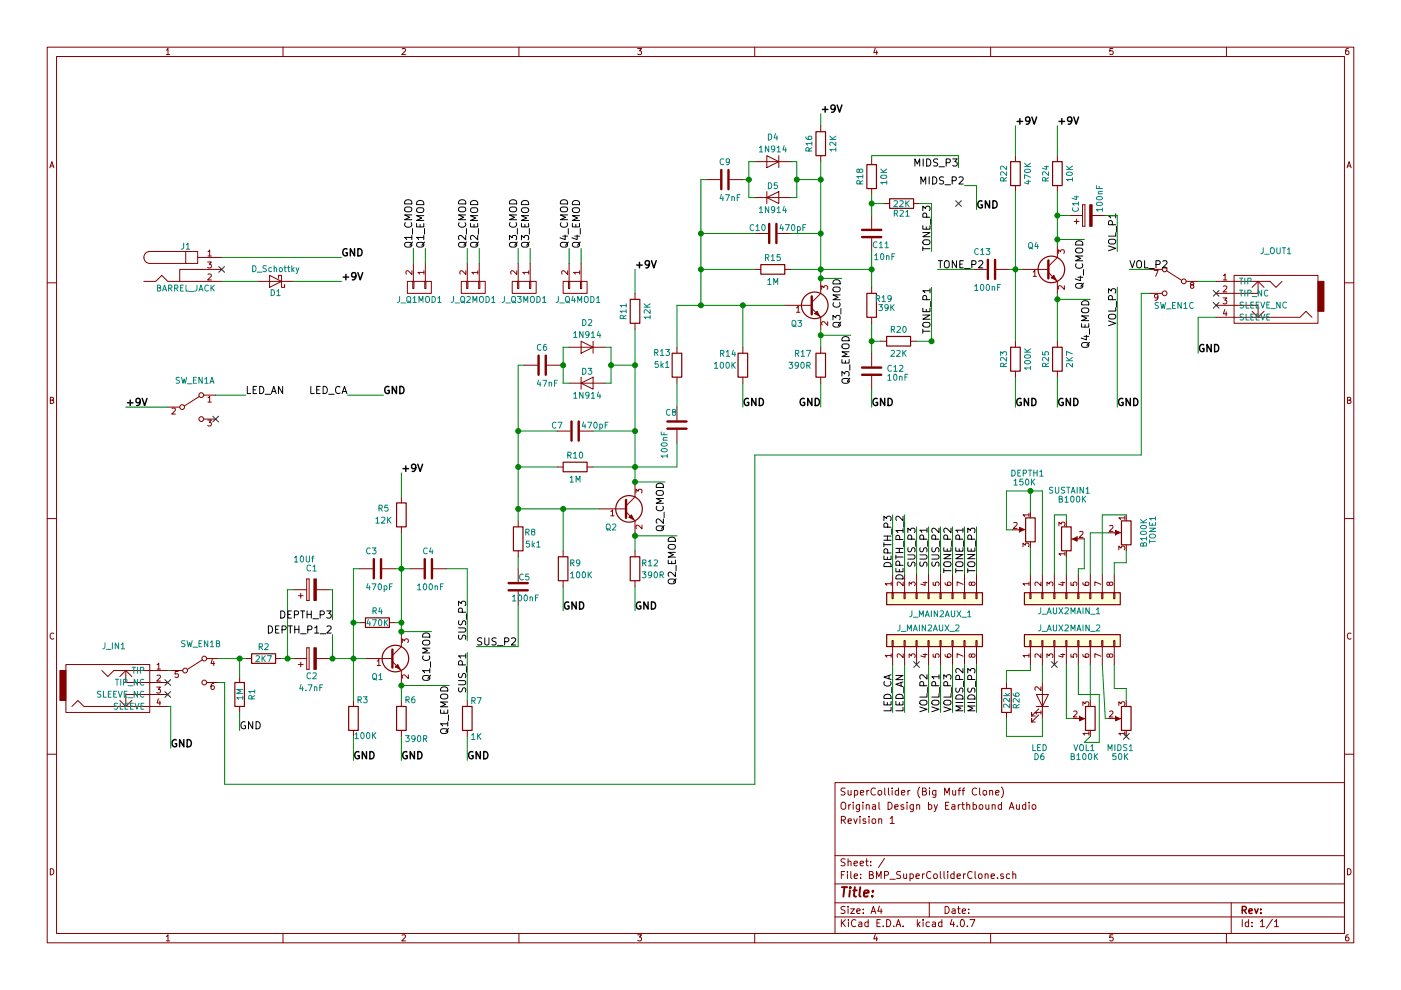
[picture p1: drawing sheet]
EESchema Schematic File Version 2
LIBS:power
LIBS:device
LIBS:transistors
LIBS:conn
LIBS:linear
LIBS:regul
LIBS:74xx
LIBS:cmos4000
LIBS:adc-dac
LIBS:memory
LIBS:xilinx
LIBS:microcontrollers
LIBS:dsp
LIBS:microchip
LIBS:analog_switches
LIBS:motorola
LIBS:texas
LIBS:intel
LIBS:audio
LIBS:interface
LIBS:digital-audio
LIBS:philips
LIBS:display
LIBS:cypress
LIBS:siliconi
LIBS:opto
LIBS:atmel
LIBS:contrib
LIBS:valves
LIBS:switches
LIBS:sw_custom
LIBS:socket_custom
LIBS:pot_numbered
LIBS:BMP_SuperColliderClone-cache
EELAYER 25 0
EELAYER END
$Descr A4 11693 8268
encoding utf-8
Sheet 1 1
Title ""
Date ""
Rev ""
Comp ""
Comment1 ""
Comment2 "Revision 2"
Comment3 "Original Design by Earthbound Audio"
Comment4 "SuperCollider (Big Muff Clone)"
$EndDescr
$Comp
L R R2
U 1 1
P 2200 5500
F 0 "R2" V 2100 5500 50  0000 C CNN
F 1 "2K7" V 2200 5500 50  0000 C CNN
F 2 "Resistors_SMD:R_0805_HandSoldering" V 2130 5500 50  0001 C CNN
F 3 "" H 2200 5500 50  0001 C CNN
	1    2200 5500
	0    1    1    0   
$EndComp
$Comp
L CP C2
U 1 1
P 2600 5500
F 0 "C2" V 2450 5450 50  0000 L CNN
F 1 "4.7nF" V 2350 5400 50  0000 L CNN
F 2 "Capacitors_SMD:C_0805_HandSoldering" H 2638 5350 50  0001 C CNN
F 3 "" H 2600 5500 50  0001 C CNN
	1    2600 5500
	0    -1   -1   0   
$EndComp
$Comp
L R R4
U 1 1
P 3150 5200
F 0 "R4" V 3050 5200 50  0000 C CNN
F 1 "470K" V 3150 5200 50  0000 C CNN
F 2 "Resistors_SMD:R_0805_HandSoldering" V 3080 5200 50  0001 C CNN
F 3 "" H 3150 5200 50  0001 C CNN
	1    3150 5200
	0    1    1    0   
$EndComp
$Comp
L R R3
U 1 1
P 2950 6000
F 0 "R3" H 2875 5850 50  0000 C CNN
F 1 "100K" H 2850 6150 50  0000 C CNN
F 2 "Resistors_SMD:R_0805_HandSoldering" V 2880 6000 50  0001 C CNN
F 3 "" H 2950 6000 50  0001 C CNN
	1    2950 6000
	-1   0    0    1   
$EndComp
$Comp
L R R5
U 1 1
P 3350 4300
F 0 "R5" H 3500 4250 50  0000 C CNN
F 1 "12K" H 3500 4350 50  0000 C CNN
F 2 "Resistors_SMD:R_0805_HandSoldering" V 3280 4300 50  0001 C CNN
F 3 "" H 3350 4300 50  0001 C CNN
	1    3350 4300
	-1   0    0    1   
$EndComp
$Comp
L R R6
U 1 1
P 3350 6000
F 0 "R6" H 3275 5850 50  0000 C CNN
F 1 "390R" H 3225 6175 50  0000 C CNN
F 2 "Resistors_SMD:R_0805_HandSoldering" V 3280 6000 50  0001 C CNN
F 3 "" H 3350 6000 50  0001 C CNN
	1    3350 6000
	-1   0    0    1   
$EndComp
$Comp
L C C3
U 1 1
P 3150 4750
F 0 "C3" V 3000 4650 50  0000 L CNN
F 1 "470pF" V 3300 4650 50  0000 L CNN
F 2 "Capacitors_SMD:C_0805_HandSoldering" H 3188 4600 50  0001 C CNN
F 3 "" H 3150 4750 50  0001 C CNN
	1    3150 4750
	0    1    1    0   
$EndComp
$Comp
L C C4
U 1 1
P 3575 4750
F 0 "C4" V 3425 4700 50  0000 L CNN
F 1 "100nF" V 3725 4650 50  0000 L CNN
F 2 "Capacitors_SMD:C_0805_HandSoldering" H 3613 4600 50  0001 C CNN
F 3 "" H 3575 4750 50  0001 C CNN
	1    3575 4750
	0    1    1    0   
$EndComp
$Comp
L R R7
U 1 1
P 3900 6000
F 0 "R7" H 3975 6150 50  0000 C CNN
F 1 "1K" H 3975 5850 50  0000 C CNN
F 2 "Resistors_SMD:R_0805_HandSoldering" V 3830 6000 50  0001 C CNN
F 3 "" H 3900 6000 50  0001 C CNN
	1    3900 6000
	1    0    0    -1  
$EndComp
$Comp
L C C5
U 1 1
P 4325 4900
F 0 "C5" H 4225 4825 50  0000 L CNN
F 1 "100nF" H 4150 5000 50  0000 L CNN
F 2 "Capacitors_SMD:C_0805_HandSoldering" H 4363 4750 50  0001 C CNN
F 3 "" H 4325 4900 50  0001 C CNN
	1    4325 4900
	-1   0    0    1   
$EndComp
$Comp
L C C7
U 1 1
P 4800 3600
F 0 "C7" V 4750 3400 50  0000 L CNN
F 1 "470pF" V 4750 3650 50  0000 L CNN
F 2 "Capacitors_SMD:C_0805_HandSoldering" H 4838 3450 50  0001 C CNN
F 3 "" H 4800 3600 50  0001 C CNN
	1    4800 3600
	0    1    1    0   
$EndComp
Text Label 2950 6350 0    60   ~ 12
GND
Text Label 3350 6350 0    60   ~ 12
GND
Text Label 3900 6350 0    60   ~ 12
GND
Text Label 3350 3950 0    60   ~ 12
+9V
$Comp
L R R8
U 1 1
P 4325 4500
F 0 "R8" H 4225 4450 50  0000 C CNN
F 1 "5k1" H 4200 4550 50  0000 C CNN
F 2 "Resistors_SMD:R_0805_HandSoldering" V 4255 4500 50  0001 C CNN
F 3 "" H 4325 4500 50  0001 C CNN
	1    4325 4500
	-1   0    0    1   
$EndComp
$Comp
L R R9
U 1 1
P 4700 4750
F 0 "R9" H 4800 4800 50  0000 C CNN
F 1 "100K" H 4850 4700 50  0000 C CNN
F 2 "Resistors_SMD:R_0805_HandSoldering" V 4630 4750 50  0001 C CNN
F 3 "" H 4700 4750 50  0001 C CNN
	1    4700 4750
	1    0    0    -1  
$EndComp
Text Label 4700 5100 0    60   ~ 12
GND
$Comp
L R R12
U 1 1
P 5300 4750
F 0 "R12" H 5425 4800 50  0000 C CNN
F 1 "390R" H 5450 4700 50  0000 C CNN
F 2 "Resistors_SMD:R_0805_HandSoldering" V 5230 4750 50  0001 C CNN
F 3 "" H 5300 4750 50  0001 C CNN
	1    5300 4750
	1    0    0    -1  
$EndComp
Text Label 5300 5100 0    60   ~ 12
GND
$Comp
L R R10
U 1 1
P 4800 3900
F 0 "R10" V 4700 3900 50  0000 C CNN
F 1 "1M" V 4900 3900 50  0000 C CNN
F 2 "Resistors_SMD:R_0805_HandSoldering" V 4730 3900 50  0001 C CNN
F 3 "" H 4800 3900 50  0001 C CNN
	1    4800 3900
	0    1    1    0   
$EndComp
$Comp
L D D3
U 1 1
P 4900 3200
F 0 "D3" H 4900 3300 50  0000 C CNN
F 1 "1N914" H 4900 3100 50  0000 C CNN
F 2 "Diodes_THT:D_DO-35_SOD27_P7.62mm_Horizontal" H 4900 3200 50  0001 C CNN
F 3 "" H 4900 3200 50  0001 C CNN
	1    4900 3200
	1    0    0    -1  
$EndComp
$Comp
L D D2
U 1 1
P 4900 2900
F 0 "D2" H 4900 2700 50  0000 C CNN
F 1 "1N914" H 4900 2800 50  0000 C CNN
F 2 "Diodes_THT:D_DO-35_SOD27_P7.62mm_Horizontal" H 4900 2900 50  0001 C CNN
F 3 "" H 4900 2900 50  0001 C CNN
	1    4900 2900
	-1   0    0    1   
$EndComp
$Comp
L C C6
U 1 1
P 4525 3050
F 0 "C6" V 4375 3000 50  0000 L CNN
F 1 "47nF" V 4675 3000 50  0000 L CNN
F 2 "Capacitors_SMD:C_0805_HandSoldering" H 4563 2900 50  0001 C CNN
F 3 "" H 4525 3050 50  0001 C CNN
	1    4525 3050
	0    1    1    0   
$EndComp
$Comp
L R R11
U 1 1
P 5300 2600
F 0 "R11" V 5200 2600 50  0000 C CNN
F 1 "12K" V 5400 2600 50  0000 C CNN
F 2 "Resistors_SMD:R_0805_HandSoldering" V 5230 2600 50  0001 C CNN
F 3 "" H 5300 2600 50  0001 C CNN
	1    5300 2600
	1    0    0    -1  
$EndComp
Text Label 5300 2250 0    60   ~ 12
+9V
$Comp
L C C8
U 1 1
P 5650 3550
F 0 "C8" H 5650 3450 50  0000 L CNN
F 1 "100nF" V 5750 3600 50  0000 L CNN
F 2 "Capacitors_SMD:C_0805_HandSoldering" H 5688 3400 50  0001 C CNN
F 3 "" H 5650 3550 50  0001 C CNN
	1    5650 3550
	-1   0    0    1   
$EndComp
$Comp
L R R13
U 1 1
P 5650 3050
F 0 "R13" H 5775 2950 50  0000 C CNN
F 1 "5k1" H 5775 3050 50  0000 C CNN
F 2 "Resistors_SMD:R_0805_HandSoldering" V 5580 3050 50  0001 C CNN
F 3 "" H 5650 3050 50  0001 C CNN
	1    5650 3050
	-1   0    0    1   
$EndComp
$Comp
L R R15
U 1 1
P 6450 2250
F 0 "R15" V 6350 2250 50  0000 C CNN
F 1 "1M" V 6550 2250 50  0000 C CNN
F 2 "Resistors_SMD:R_0805_HandSoldering" V 6380 2250 50  0001 C CNN
F 3 "" H 6450 2250 50  0001 C CNN
	1    6450 2250
	0    1    1    0   
$EndComp
$Comp
L C C10
U 1 1
P 6450 1950
F 0 "C10" V 6400 1750 50  0000 L CNN
F 1 "470pF" V 6400 2000 50  0000 L CNN
F 2 "Capacitors_SMD:C_0805_HandSoldering" H 6488 1800 50  0001 C CNN
F 3 "" H 6450 1950 50  0001 C CNN
	1    6450 1950
	0    1    1    0   
$EndComp
$Comp
L R R17
U 1 1
P 6850 3050
F 0 "R17" H 6700 3150 50  0000 C CNN
F 1 "390R" H 6675 3050 50  0000 C CNN
F 2 "Resistors_SMD:R_0805_HandSoldering" V 6780 3050 50  0001 C CNN
F 3 "" H 6850 3050 50  0001 C CNN
	1    6850 3050
	1    0    0    -1  
$EndComp
$Comp
L R R14
U 1 1
P 6200 3050
F 0 "R14" H 6075 3150 50  0000 C CNN
F 1 "100K" H 6050 3050 50  0000 C CNN
F 2 "Resistors_SMD:R_0805_HandSoldering" V 6130 3050 50  0001 C CNN
F 3 "" H 6200 3050 50  0001 C CNN
	1    6200 3050
	1    0    0    -1  
$EndComp
Text Label 6200 3400 0    60   ~ 12
GND
Text Label 6850 3400 2    60   ~ 12
GND
$Comp
L D D5
U 1 1
P 6450 1650
F 0 "D5" H 6450 1750 50  0000 C CNN
F 1 "1N914" H 6450 1550 50  0000 C CNN
F 2 "Diodes_THT:D_DO-35_SOD27_P7.62mm_Horizontal" H 6450 1650 50  0001 C CNN
F 3 "" H 6450 1650 50  0001 C CNN
	1    6450 1650
	1    0    0    -1  
$EndComp
$Comp
L D D4
U 1 1
P 6450 1350
F 0 "D4" H 6450 1150 50  0000 C CNN
F 1 "1N914" H 6450 1250 50  0000 C CNN
F 2 "Diodes_THT:D_DO-35_SOD27_P7.62mm_Horizontal" H 6450 1350 50  0001 C CNN
F 3 "" H 6450 1350 50  0001 C CNN
	1    6450 1350
	-1   0    0    1   
$EndComp
$Comp
L C C9
U 1 1
P 6050 1500
F 0 "C9" V 5900 1450 50  0000 L CNN
F 1 "47nF" V 6200 1450 50  0000 L CNN
F 2 "Capacitors_SMD:C_0805_HandSoldering" H 6088 1350 50  0001 C CNN
F 3 "" H 6050 1500 50  0001 C CNN
	1    6050 1500
	0    1    1    0   
$EndComp
$Comp
L R R16
U 1 1
P 6850 1200
F 0 "R16" V 6750 1200 50  0000 C CNN
F 1 "12K" V 6950 1200 50  0000 C CNN
F 2 "Resistors_SMD:R_0805_HandSoldering" V 6780 1200 50  0001 C CNN
F 3 "" H 6850 1200 50  0001 C CNN
	1    6850 1200
	1    0    0    -1  
$EndComp
Text Label 6850 950  0    60   ~ 12
+9V
$Comp
L C C11
U 1 1
P 7275 1950
F 0 "C11" H 7125 2050 50  0000 L CNN
F 1 "10nF" H 7075 2150 50  0000 L CNN
F 2 "Capacitors_SMD:C_0805_HandSoldering" H 7313 1800 50  0001 C CNN
F 3 "" H 7275 1950 50  0001 C CNN
	1    7275 1950
	-1   0    0    1   
$EndComp
$Comp
L R R20
U 1 1
P 7500 2850
F 0 "R20" V 7400 2850 50  0000 C CNN
F 1 "22K" V 7600 2850 50  0000 C CNN
F 2 "Resistors_SMD:R_0805_HandSoldering" V 7430 2850 50  0001 C CNN
F 3 "" H 7500 2850 50  0001 C CNN
	1    7500 2850
	0    1    1    0   
$EndComp
$Comp
L R R18
U 1 1
P 7275 1475
F 0 "R18" V 7175 1475 50  0000 C CNN
F 1 "10K" V 7375 1475 50  0000 C CNN
F 2 "Resistors_SMD:R_0805_HandSoldering" V 7205 1475 50  0001 C CNN
F 3 "" H 7275 1475 50  0001 C CNN
	1    7275 1475
	1    0    0    -1  
$EndComp
$Comp
L C C12
U 1 1
P 7275 3100
F 0 "C12" H 7400 3125 50  0000 L CNN
F 1 "10nF" H 7400 3050 50  0000 L CNN
F 2 "Capacitors_SMD:C_0805_HandSoldering" H 7313 2950 50  0001 C CNN
F 3 "" H 7275 3100 50  0001 C CNN
	1    7275 3100
	1    0    0    -1  
$EndComp
$Comp
L C C13
U 1 1
P 8275 2250
F 0 "C13" V 8125 2100 50  0000 L CNN
F 1 "100nF" V 8425 2100 50  0000 L CNN
F 2 "Capacitors_SMD:C_0805_HandSoldering" H 8313 2100 50  0001 C CNN
F 3 "" H 8275 2250 50  0001 C CNN
	1    8275 2250
	0    1    1    0   
$EndComp
Text Label 8150 1750 0    60   ~ 12
GND
Text Label 7275 3400 0    60   ~ 12
GND
$Comp
L R R23
U 1 1
P 8475 3000
F 0 "R23" V 8375 3000 50  0000 C CNN
F 1 "100K" V 8575 3000 50  0000 C CNN
F 2 "Resistors_SMD:R_0805_HandSoldering" V 8405 3000 50  0001 C CNN
F 3 "" H 8475 3000 50  0001 C CNN
	1    8475 3000
	1    0    0    -1  
$EndComp
$Comp
L R R25
U 1 1
P 8825 3000
F 0 "R25" V 8725 3000 50  0000 C CNN
F 1 "2K7" V 8925 3000 50  0000 C CNN
F 2 "Resistors_SMD:R_0805_HandSoldering" V 8755 3000 50  0001 C CNN
F 3 "" H 8825 3000 50  0001 C CNN
	1    8825 3000
	1    0    0    -1  
$EndComp
Text Label 8475 3400 0    60   ~ 12
GND
Text Label 8825 3400 0    60   ~ 12
GND
$Comp
L R R22
U 1 1
P 8475 1450
F 0 "R22" V 8375 1450 50  0000 C CNN
F 1 "470K" V 8575 1450 50  0000 C CNN
F 2 "Resistors_SMD:R_0805_HandSoldering" V 8405 1450 50  0001 C CNN
F 3 "" H 8475 1450 50  0001 C CNN
	1    8475 1450
	1    0    0    -1  
$EndComp
$Comp
L R R24
U 1 1
P 8825 1450
F 0 "R24" V 8725 1450 50  0000 C CNN
F 1 "10K" V 8925 1450 50  0000 C CNN
F 2 "Resistors_SMD:R_0805_HandSoldering" V 8755 1450 50  0001 C CNN
F 3 "" H 8825 1450 50  0001 C CNN
	1    8825 1450
	1    0    0    -1  
$EndComp
Text Label 8475 1050 0    60   ~ 12
+9V
Text Label 8825 1050 0    60   ~ 12
+9V
$Comp
L CP C14
U 1 1
P 9075 1800
F 0 "C14" H 9100 1900 50  0000 L CNN
F 1 "100nF" H 9100 1700 50  0000 L CNN
F 2 "Capacitors_SMD:C_0805_HandSoldering" H 9113 1650 50  0001 C CNN
F 3 "" H 9075 1800 50  0001 C CNN
	1    9075 1800
	0    -1   -1   0   
$EndComp
Text Label 9325 3400 0    60   ~ 12
GND
$Comp
L BARREL_JACK-RESCUE-BMP_BasicClone J1
U 1 1
P 1550 2250
F 0 "J1" H 1550 2445 50  0000 C CNN
F 1 "BARREL_JACK" H 1550 2095 50  0000 C CNN
F 2 "Connectors:BARREL_JACK" H 1550 2250 50  0001 C CNN
F 3 "" H 1550 2250 50  0001 C CNN
	1    1550 2250
	1    0    0    -1  
$EndComp
$Comp
L D_Schottky D1
U 1 1
P 2300 2350
F 0 "D1" H 2300 2450 50  0000 C CNN
F 1 "D_Schottky" H 2300 2250 50  0000 C CNN
F 2 "Diodes_SMD:D_SOD-123" H 2300 2350 50  0001 C CNN
F 3 "" H 2300 2350 50  0001 C CNN
	1    2300 2350
	-1   0    0    1   
$EndComp
$Comp
L SW_3PDT_on_on SW_EN1
U 2 1
P 1625 5600
F 0 "SW_EN1" H 1675 5825 50  0000 C CNN
F 1 "SW_3PDT_on_on" H 1625 5400 50  0001 C CNN
F 2 "custom_sw:SW_3PDT_W18MM_L17.3MM_P5.3MM_D2MM_SolderLugs" H 1625 5600 50  0001 C CNN
F 3 "" H 1625 5600 50  0001 C CNN
	2    1625 5600
	1    0    0    -1  
$EndComp
$Comp
L SW_3PDT_on_on SW_EN1
U 3 1
P 9800 2350
F 0 "SW_EN1" H 9800 2150 50  0000 C CNN
F 1 "SW_3PDT_on_on" H 9800 2150 50  0001 C CNN
F 2 "custom_sw:SW_3PDT_W18MM_L17.3MM_P5.3MM_D2MM_SolderLugs" H 9800 2350 50  0001 C CNN
F 3 "" H 9800 2350 50  0001 C CNN
	3    9800 2350
	-1   0    0    -1  
$EndComp
$Comp
L SW_3PDT_on_on SW_EN1
U 1 1
P 1600 3400
F 0 "SW_EN1" H 1625 3625 50  0000 C CNN
F 1 "SW_3PDT_on_on" H 1600 3200 50  0001 C CNN
F 2 "custom_sw:SW_3PDT_W18MM_L17.3MM_P5.3MM_D2MM_SolderLugs" H 1600 3400 50  0001 C CNN
F 3 "" H 1600 3400 50  0001 C CNN
	1    1600 3400
	1    0    0    -1  
$EndComp
$Comp
L LED D6
U 1 1
P 8700 5850
F 0 "D6" V 8225 5825 50  0000 C CNN
F 1 "LED" V 8300 5825 50  0000 C CNN
F 2 "LEDs:LED_D5.0mm" H 8700 5850 50  0001 C CNN
F 3 "" H 8700 5850 50  0001 C CNN
	1    8700 5850
	0    1    -1   0   
$EndComp
$Comp
L JACK__MONO_2P_NC J_IN1
U 1 1
P 950 5700
F 0 "J_IN1" H 950 5400 50  0000 C CNN
F 1 "JACK__MONO_2P_NC" H 1000 6150 50  0001 C CNN
F 2 "custom_sockets:JackSocket_Mono_PCB" H 950 5700 50  0001 C CNN
F 3 "" H 950 5700 50  0001 C CNN
	1    950  5700
	1    0    0    1   
$EndComp
$Comp
L JACK__MONO_2P_NC J_OUT1
U 1 1
P 10600 2450
F 0 "J_OUT1" H 10550 2100 50  0000 C CNN
F 1 "JACK__MONO_2P_NC" H 10450 2800 50  0001 C CNN
F 2 "custom_sockets:JackSocket_Mono_PCB" H 10600 2450 50  0001 C CNN
F 3 "" H 10600 2450 50  0001 C CNN
	1    10600 2450
	-1   0    0    1   
$EndComp
NoConn ~ 1400 5700
NoConn ~ 1400 5800
Text Label 1425 6250 0    60   ~ 12
GND
NoConn ~ 10150 2450
NoConn ~ 10150 2550
Text Label 10000 2950 0    60   ~ 12
GND
$Comp
L R R26
U 1 1
P 8400 5850
F 0 "R26" V 8480 5850 50  0000 C CNN
F 1 "22k" V 8400 5850 50  0000 C CNN
F 2 "Resistors_SMD:R_0805_HandSoldering" V 8330 5850 50  0001 C CNN
F 3 "" H 8400 5850 50  0001 C CNN
	1    8400 5850
	1    0    0    1   
$EndComp
NoConn ~ 1800 3500
Text Label 2850 2350 0    60   ~ 12
+9V
Text Label 2850 2150 0    60   ~ 12
GND
Text Label 1050 3400 0    60   ~ 12
+9V
Text Label 3200 3300 0    60   ~ 12
GND
NoConn ~ 1850 2250
$Comp
L MMBT3904 Q2
U 1 1
P 5200 4250
F 0 "Q2" H 5050 4100 50  0000 L CNN
F 1 "MMBT3904" H 5400 4250 50  0001 L CNN
F 2 "TO_SOT_Packages_SMD:SOT-23" H 5400 4175 50  0001 L CIN
F 3 "" H 5200 4250 50  0001 L CNN
	1    5200 4250
	1    0    0    -1  
$EndComp
$Comp
L MMBT3904 Q3
U 1 1
P 6750 2550
F 0 "Q3" H 6600 2400 50  0000 L CNN
F 1 "MMBT3904" H 6950 2550 50  0001 L CNN
F 2 "TO_SOT_Packages_SMD:SOT-23" H 6950 2475 50  0001 L CIN
F 3 "" H 6750 2550 50  0001 L CNN
	1    6750 2550
	1    0    0    -1  
$EndComp
$Comp
L MMBT3904 Q4
U 1 1
P 8725 2250
F 0 "Q4" H 8575 2450 50  0000 L CNN
F 1 "MMBT3904" H 8925 2250 50  0001 L CNN
F 2 "TO_SOT_Packages_SMD:SOT-23" H 8925 2175 50  0001 L CIN
F 3 "" H 8725 2250 50  0001 L CNN
	1    8725 2250
	1    0    0    -1  
$EndComp
$Comp
L MMBT3904 Q1
U 1 1
P 3250 5500
F 0 "Q1" H 3100 5350 50  0000 L CNN
F 1 "MMBT3904" H 3450 5500 50  0001 L CNN
F 2 "TO_SOT_Packages_SMD:SOT-23" H 3450 5425 50  0001 L CIN
F 3 "" H 3250 5500 50  0001 L CNN
	1    3250 5500
	1    0    0    -1  
$EndComp
Text Label 3900 5350 1    60   ~ 0
SUS_P1
Text Label 3900 5450 3    60   ~ 0
SUS_P3
Text Label 3975 5400 0    60   ~ 0
SUS_P2
Text Label 7750 4400 3    60   ~ 0
SUS_P1
Text Label 7850 4400 3    60   ~ 0
SUS_P2
Text Label 7650 4400 3    60   ~ 0
SUS_P3
Text Label 8050 4400 3    60   ~ 0
TONE_P1
Text Label 7950 4400 3    60   ~ 0
TONE_P2
Text Label 8150 4400 3    60   ~ 0
TONE_P3
Text Label 7775 2400 3    60   ~ 0
TONE_P1
Text Label 7775 2100 1    60   ~ 0
TONE_P3
Text Label 7825 2250 0    60   ~ 0
TONE_P2
Text Label 7850 5950 1    60   ~ 0
VOL_P1
Text Label 7750 5950 1    60   ~ 0
VOL_P2
Text Label 7950 5950 1    60   ~ 0
VOL_P3
Text Label 7550 5950 1    60   ~ 0
LED_AN
Text Label 7450 5950 1    60   ~ 0
LED_CA
Text Label 9325 2100 1    60   ~ 0
VOL_P1
Text Label 9425 2250 0    60   ~ 0
VOL_P2
Text Label 9325 2400 3    60   ~ 0
VOL_P3
Wire Wire Line
	8600 5600 8600 5550
Wire Wire Line
	8400 5600 8600 5600
Wire Wire Line
	8400 5700 8400 5600
Wire Wire Line
	8400 6150 8400 6000
Wire Wire Line
	8700 6150 8400 6150
Wire Wire Line
	8700 6000 8700 6150
Wire Wire Line
	8700 5700 8700 5550
Wire Wire Line
	7550 5550 7550 5950
Wire Wire Line
	7450 5550 7450 5950
Wire Wire Line
	7950 5550 7950 5950
Wire Wire Line
	7850 5550 7850 5950
Wire Wire Line
	7750 5550 7750 5950
Wire Wire Line
	8150 4800 8150 4400
Wire Wire Line
	8050 4400 8050 4800
Wire Wire Line
	7950 4400 7950 4800
Wire Wire Line
	7850 4800 7850 4400
Wire Wire Line
	7750 4400 7750 4800
Wire Wire Line
	7650 4800 7650 4400
Connection ~ 6850 1950
Wire Wire Line
	2050 3300 1800 3300
Wire Wire Line
	2900 3300 3200 3300
Wire Wire Line
	1050 3400 1400 3400
Wire Wire Line
	2450 2350 2850 2350
Wire Wire Line
	1850 2150 2850 2150
Wire Wire Line
	1850 2350 2150 2350
Wire Wire Line
	10000 2650 10000 2950
Wire Wire Line
	10150 2650 10000 2650
Wire Wire Line
	1425 5900 1425 6250
Wire Wire Line
	1400 5900 1425 5900
Wire Wire Line
	1875 5700 1825 5700
Wire Wire Line
	1875 6550 1875 5700
Wire Wire Line
	6300 6550 1875 6550
Wire Wire Line
	9600 2450 9525 2450
Wire Wire Line
	1400 5600 1425 5600
Wire Wire Line
	10150 2350 10000 2350
Wire Wire Line
	4325 5400 4325 5050
Wire Wire Line
	4325 4750 4325 4650
Wire Wire Line
	5650 3200 5650 3400
Wire Wire Line
	5650 2900 5650 2550
Wire Wire Line
	9425 2250 9600 2250
Wire Wire Line
	9325 2400 9325 3400
Wire Wire Line
	9325 1800 9225 1800
Wire Wire Line
	9325 2100 9325 1800
Connection ~ 8825 1800
Wire Wire Line
	8925 1800 8825 1800
Wire Wire Line
	8825 1300 8825 1050
Wire Wire Line
	8475 1300 8475 1050
Wire Wire Line
	8825 1600 8825 2050
Wire Wire Line
	8825 3150 8825 3400
Wire Wire Line
	8475 3150 8475 3400
Wire Wire Line
	8825 2450 8825 2850
Connection ~ 8475 2250
Wire Wire Line
	8475 1600 8475 2850
Wire Wire Line
	8425 2250 8525 2250
Wire Wire Line
	7275 3250 7275 3400
Wire Wire Line
	7275 1300 8000 1300
Wire Wire Line
	8125 2250 7825 2250
Connection ~ 7775 2850
Wire Wire Line
	7775 2850 7650 2850
Wire Wire Line
	7775 2400 7775 2850
Wire Wire Line
	7275 2700 7275 2950
Wire Wire Line
	5900 1500 5850 1500
Wire Wire Line
	6850 1050 6850 950 
Connection ~ 6850 1500
Connection ~ 6650 1500
Wire Wire Line
	6650 1500 6850 1500
Wire Wire Line
	6650 1650 6600 1650
Wire Wire Line
	6650 1350 6650 1650
Wire Wire Line
	6600 1350 6650 1350
Connection ~ 6250 1500
Wire Wire Line
	6250 1650 6300 1650
Wire Wire Line
	6250 1350 6300 1350
Wire Wire Line
	6250 1350 6250 1650
Wire Wire Line
	6200 1500 6250 1500
Connection ~ 5850 1950
Connection ~ 6850 2250
Wire Wire Line
	6850 1950 6600 1950
Wire Wire Line
	6850 1350 6850 2350
Wire Wire Line
	6600 2250 7275 2250
Connection ~ 5850 2250
Wire Wire Line
	5850 1950 6300 1950
Connection ~ 5850 2550
Wire Wire Line
	5850 2250 6300 2250
Wire Wire Line
	5850 1500 5850 2550
Connection ~ 6200 2550
Wire Wire Line
	6200 2550 6200 2900
Wire Wire Line
	5650 2550 6550 2550
Wire Wire Line
	6850 2750 6850 2900
Wire Wire Line
	6850 3200 6850 3400
Wire Wire Line
	6200 3200 6200 3400
Wire Wire Line
	5650 3900 5650 3700
Wire Wire Line
	5300 2450 5300 2250
Connection ~ 5300 3050
Connection ~ 5100 3050
Connection ~ 5300 3600
Wire Wire Line
	5100 3050 5300 3050
Wire Wire Line
	5100 3200 5050 3200
Wire Wire Line
	5100 2900 5100 3200
Wire Wire Line
	5050 2900 5100 2900
Connection ~ 4700 3050
Wire Wire Line
	4700 3200 4750 3200
Wire Wire Line
	4700 2900 4750 2900
Wire Wire Line
	4700 2900 4700 3200
Wire Wire Line
	4675 3050 4700 3050
Connection ~ 4325 3600
Wire Wire Line
	4325 3050 4375 3050
Wire Wire Line
	5300 4900 5300 5100
Wire Wire Line
	5300 4450 5300 4600
Wire Wire Line
	4700 4900 4700 5100
Connection ~ 5300 3900
Wire Wire Line
	5300 3600 4950 3600
Wire Wire Line
	4950 3900 5650 3900
Wire Wire Line
	5300 2750 5300 4050
Connection ~ 4700 4250
Connection ~ 4325 4250
Wire Wire Line
	4700 4250 4700 4600
Connection ~ 4325 3900
Wire Wire Line
	4325 3600 4650 3600
Wire Wire Line
	4325 3900 4650 3900
Wire Wire Line
	4325 4250 5000 4250
Wire Wire Line
	4325 3050 4325 4350
Wire Wire Line
	3350 4150 3350 3950
Wire Wire Line
	3900 6150 3900 6350
Wire Wire Line
	3350 6150 3350 6350
Wire Wire Line
	2950 6150 2950 6350
Wire Wire Line
	3900 5850 3900 5450
Wire Wire Line
	3900 4750 3725 4750
Wire Wire Line
	3900 5350 3900 4750
Wire Wire Line
	3350 5700 3350 5850
Connection ~ 3350 5200
Connection ~ 3350 4750
Wire Wire Line
	3350 5200 3300 5200
Wire Wire Line
	3350 4450 3350 5300
Wire Wire Line
	3300 4750 3425 4750
Connection ~ 2950 5200
Wire Wire Line
	2950 4750 3000 4750
Connection ~ 2950 5500
Wire Wire Line
	2950 5200 3000 5200
Wire Wire Line
	2950 4750 2950 5850
Wire Wire Line
	2750 5500 3050 5500
Wire Wire Line
	2350 5500 2450 5500
Text Label 2050 3300 0    60   ~ 0
LED_AN
Text Label 2900 3300 2    60   ~ 0
LED_CA
Wire Wire Line
	9525 2450 9525 3800
Wire Wire Line
	9525 3800 6300 3800
Wire Wire Line
	6300 3800 6300 6550
Wire Wire Line
	1825 5500 2050 5500
$Comp
L CP C1
U 1 1
P 2600 4925
F 0 "C1" V 2775 4875 50  0000 L CNN
F 1 "10Uf" V 2850 4900 50  0000 L CNN
F 2 "Capacitors_SMD:C_0805_HandSoldering" H 2638 4775 50  0001 C CNN
F 3 "" H 2600 4925 50  0001 C CNN
	1    2600 4925
	0    -1   -1   0   
$EndComp
$Comp
L NPOT DEPTH1
U 1 1
P 8600 4425
F 0 "DEPTH1" H 8625 4900 50  0000 C CNN
F 1 "150K" H 8650 4825 50  0000 C CNN
F 2 "Potentiometers:Potentiometer_Bourns_PTV09A-1_Horizontal" H 8600 4425 50  0001 C CNN
F 3 "" H 8600 4425 50  0001 C CNN
	1    8600 4425
	-1   0    0    -1  
$EndComp
Wire Wire Line
	3975 5400 4325 5400
Wire Wire Line
	2400 5500 2400 4925
Wire Wire Line
	2400 4925 2450 4925
Connection ~ 2400 5500
Wire Wire Line
	2775 5300 2775 5500
Connection ~ 2775 5500
Wire Wire Line
	2775 5175 2775 4925
Wire Wire Line
	2775 4925 2750 4925
Wire Wire Line
	7275 2100 7275 2400
Wire Wire Line
	7275 1625 7275 1800
$Comp
L R R21
U 1 1
P 7525 1700
F 0 "R21" V 7605 1700 50  0000 C CNN
F 1 "22K" V 7525 1700 50  0000 C CNN
F 2 "Resistors_SMD:R_0805_HandSoldering" V 7455 1700 50  0001 C CNN
F 3 "" H 7525 1700 50  0001 C CNN
	1    7525 1700
	0    1    1    0   
$EndComp
$Comp
L R R19
U 1 1
P 7275 2550
F 0 "R19" H 7175 2500 50  0000 C CNN
F 1 "39K" H 7150 2575 50  0000 C CNN
F 2 "Resistors_SMD:R_0805_HandSoldering" V 7205 2550 50  0001 C CNN
F 3 "" H 7275 2550 50  0001 C CNN
	1    7275 2550
	-1   0    0    1   
$EndComp
Wire Wire Line
	7350 2850 7275 2850
Connection ~ 7275 2850
Connection ~ 7275 2250
Wire Wire Line
	7275 1700 7375 1700
Wire Wire Line
	7675 1700 7775 1700
Wire Wire Line
	7775 1700 7775 2100
Connection ~ 7275 1700
Wire Wire Line
	7275 1300 7275 1325
$Comp
L NPOT MIDS1
U 1 1
P 9400 6000
F 0 "MIDS1" H 9450 6250 50  0000 C CNN
F 1 "50K" H 9450 6325 50  0000 C CNN
F 2 "Potentiometers:Potentiometer_Bourns_PTV09A-1_Horizontal" H 9400 6000 50  0001 C CNN
F 3 "" H 9400 6000 50  0001 C CNN
	1    9400 6000
	-1   0    0    1   
$EndComp
Wire Wire Line
	8050 1550 8150 1550
Wire Wire Line
	8150 1550 8150 1750
Wire Wire Line
	8000 1300 8000 1400
$Comp
L NPOT SUSTAIN1
U 1 1
P 8900 4500
F 0 "SUSTAIN1" H 8925 4100 50  0000 C CNN
F 1 "B100K" H 8950 4175 50  0000 C CNN
F 2 "Potentiometers:Potentiometer_Bourns_PTV09A-1_Horizontal" H 8900 4500 50  0001 C CNN
F 3 "" H 8900 4500 50  0001 C CNN
	1    8900 4500
	1    0    0    1   
$EndComp
$Comp
L NPOT TONE1
U 1 1
P 9400 4450
F 0 "TONE1" V 9175 4475 50  0000 C CNN
F 1 "B100K" V 9250 4450 50  0000 C CNN
F 2 "Potentiometers:Potentiometer_Bourns_PTV09A-1_Horizontal" H 9400 4450 50  0001 C CNN
F 3 "" H 9400 4450 50  0001 C CNN
	1    9400 4450
	-1   0    0    -1  
$EndComp
$Comp
L NPOT VOL1
U 1 1
P 9100 6000
F 0 "VOL1" H 9150 6250 50  0000 C CNN
F 1 "B100K" H 9150 6325 50  0000 C CNN
F 2 "Potentiometers:Potentiometer_Bourns_PTV09A-1_Horizontal" H 9100 6000 50  0001 C CNN
F 3 "" H 9100 6000 50  0001 C CNN
	1    9100 6000
	-1   0    0    1   
$EndComp
$Comp
L Conn_01x08 J_MAIN2AUX_1
U 1 1
P 7750 5000
F 0 "J_MAIN2AUX_1" V 7875 4900 50  0000 C CNN
F 1 "Conn_01x08" H 7750 4500 50  0001 C CNN
F 2 "Pin_Headers:Pin_Header_Straight_1x08_Pitch2.54mm" H 7750 5000 50  0001 C CNN
F 3 "" H 7750 5000 50  0001 C CNN
	1    7750 5000
	0    -1   1    0   
$EndComp
$Comp
L Conn_01x08 J_AUX2MAIN_1
U 1 1
P 8900 5000
F 0 "J_AUX2MAIN_1" V 9000 4975 50  0000 C CNN
F 1 "Conn_01x08" H 8900 4500 50  0001 C CNN
F 2 "Pin_Headers:Pin_Header_Straight_1x08_Pitch2.54mm" H 8900 5000 50  0001 C CNN
F 3 "" H 8900 5000 50  0001 C CNN
	1    8900 5000
	0    -1   1    0   
$EndComp
$Comp
L Conn_01x08 J_AUX2MAIN_2
U 1 1
P 8900 5350
F 0 "J_AUX2MAIN_2" V 9000 5325 50  0000 C CNN
F 1 "Conn_01x08" H 8900 4850 50  0001 C CNN
F 2 "Pin_Headers:Pin_Header_Straight_1x08_Pitch2.54mm" H 8900 5350 50  0001 C CNN
F 3 "" H 8900 5350 50  0001 C CNN
	1    8900 5350
	0    -1   -1   0   
$EndComp
$Comp
L Conn_01x08 J_MAIN2AUX_2
U 1 1
P 7750 5350
F 0 "J_MAIN2AUX_2" V 7850 5350 50  0000 C CNN
F 1 "Conn_01x08" H 7750 4850 50  0001 C CNN
F 2 "Pin_Headers:Pin_Header_Straight_1x08_Pitch2.54mm" H 7750 5350 50  0001 C CNN
F 3 "" H 7750 5350 50  0001 C CNN
	1    7750 5350
	0    -1   -1   0   
$EndComp
$Comp
L R R1
U 1 1
P 2000 5800
F 0 "R1" V 2100 5800 50  0000 C CNN
F 1 "1M" V 2000 5800 50  0000 C CNN
F 2 "Resistors_SMD:R_0805_HandSoldering" V 1930 5800 50  0001 C CNN
F 3 "" H 2000 5800 50  0001 C CNN
	1    2000 5800
	1    0    0    -1  
$EndComp
Wire Wire Line
	2000 5650 2000 5500
Connection ~ 2000 5500
Wire Wire Line
	2000 5950 2000 6100
Text Label 2000 6100 0    60   ~ 0
GND
Text Label 2775 5300 2    60   ~ 0
DEPTH_P3
Text Label 2775 5175 2    60   ~ 0
DEPTH_P1_2
Wire Wire Line
	7550 4800 7550 4300
Wire Wire Line
	7450 4800 7450 4300
Text Label 7450 4300 3    60   ~ 0
DEPTH_P3
Text Label 7550 4300 3    60   ~ 0
DEPTH_P1_2
Wire Wire Line
	8400 4425 8450 4425
Wire Wire Line
	8400 4100 8700 4100
Wire Wire Line
	8600 4100 8600 4275
Text Label 8000 1400 2    60   ~ 0
MIDS_P3
Text Label 8050 1550 2    60   ~ 0
MIDS_P2
Wire Wire Line
	8050 5550 8050 5950
Wire Wire Line
	8150 5950 8150 5550
Wire Wire Line
	9100 5550 9100 5850
Text Label 8050 5950 1    60   ~ 0
MIDS_P2
Text Label 8150 5950 1    60   ~ 0
MIDS_P3
Wire Wire Line
	9400 5850 9400 5750
Wire Wire Line
	9400 5750 9300 5750
Wire Wire Line
	9300 5750 9300 5550
Wire Wire Line
	9250 6000 9225 6000
Wire Wire Line
	9225 6000 9200 5550
NoConn ~ 9400 6150
NoConn ~ 7650 5550
NoConn ~ 8800 5550
Wire Wire Line
	9050 4500 9050 4750
Wire Wire Line
	9050 4750 9000 4750
Wire Wire Line
	9000 4750 9000 4800
Wire Wire Line
	8900 4800 8900 4650
Wire Wire Line
	8900 4350 8900 4300
Wire Wire Line
	8900 4300 8800 4300
Wire Wire Line
	8800 4300 8800 4800
Wire Wire Line
	9400 4600 9400 4700
Wire Wire Line
	9400 4700 9300 4700
Wire Wire Line
	9300 4700 9300 4800
Wire Wire Line
	9250 4450 9100 4450
Wire Wire Line
	9100 4450 9100 4800
Wire Wire Line
	9400 4300 9200 4300
Wire Wire Line
	9200 4300 9200 4800
Wire Wire Line
	8400 4425 8400 4100
Wire Wire Line
	8600 4575 8600 4800
Wire Wire Line
	8700 4100 8700 4800
Connection ~ 8600 4100
Wire Wire Line
	8950 6000 8900 6000
Wire Wire Line
	9000 5550 9000 5800
Wire Wire Line
	9000 5800 9175 5800
Wire Wire Line
	9175 5800 9175 6200
Wire Wire Line
	9175 6200 9050 6200
Wire Wire Line
	9050 6200 9100 6150
Wire Wire Line
	8900 6000 8900 5550
$Comp
L CONN_01X02 J_Q1MOD1
U 1 1
P 3500 2400
F 0 "J_Q1MOD1" V 3600 2400 50  0000 C CNN
F 1 "CONN_01X02" V 3600 2400 50  0001 C CNN
F 2 "Pin_Headers:Pin_Header_Straight_1x02_Pitch2.54mm" H 3500 2400 50  0001 C CNN
F 3 "" H 3500 2400 50  0001 C CNN
	1    3500 2400
	0    1    1    0   
$EndComp
Wire Wire Line
	5300 4025 5550 4025
Connection ~ 5300 4025
Wire Wire Line
	5300 4475 5650 4475
Connection ~ 5300 4475
Text Label 5550 4025 3    60   ~ 0
Q2_CMOD
Text Label 5650 4475 3    60   ~ 0
Q2_EMOD
$Comp
L CONN_01X02 J_Q2MOD1
U 1 1
P 3950 2400
F 0 "J_Q2MOD1" V 4050 2400 50  0000 C CNN
F 1 "CONN_01X02" V 4050 2400 50  0001 C CNN
F 2 "Pin_Headers:Pin_Header_Straight_1x02_Pitch2.54mm" H 3950 2400 50  0001 C CNN
F 3 "" H 3950 2400 50  0001 C CNN
	1    3950 2400
	0    1    1    0   
$EndComp
$Comp
L CONN_01X02 J_Q3MOD1
U 1 1
P 4375 2400
F 0 "J_Q3MOD1" V 4475 2400 50  0000 C CNN
F 1 "CONN_01X02" V 4475 2400 50  0001 C CNN
F 2 "Pin_Headers:Pin_Header_Straight_1x02_Pitch2.54mm" H 4375 2400 50  0001 C CNN
F 3 "" H 4375 2400 50  0001 C CNN
	1    4375 2400
	0    1    1    0   
$EndComp
Text Label 3900 2075 1    60   ~ 0
Q2_CMOD
Text Label 4000 2075 1    60   ~ 0
Q2_EMOD
Wire Wire Line
	3900 2075 3900 2200
Wire Wire Line
	4000 2075 4000 2200
Wire Wire Line
	3350 5275 3600 5275
Connection ~ 3350 5275
Wire Wire Line
	3350 5725 3750 5725
Connection ~ 3350 5725
Text Label 3600 5275 3    60   ~ 0
Q1_CMOD
Text Label 3750 5725 3    60   ~ 0
Q1_EMOD
Text Label 3450 2075 1    60   ~ 0
Q1_CMOD
Text Label 3550 2075 1    60   ~ 0
Q1_EMOD
Wire Wire Line
	3450 2075 3450 2200
Wire Wire Line
	3550 2075 3550 2200
Wire Wire Line
	6850 2325 7025 2325
Connection ~ 6850 2325
Wire Wire Line
	6850 2800 7100 2800
Connection ~ 6850 2800
Text Label 7100 2800 3    60   ~ 0
Q3_EMOD
Text Label 7025 2325 3    60   ~ 0
Q3_CMOD
Text Label 4325 2075 1    60   ~ 0
Q3_CMOD
Text Label 4425 2075 1    60   ~ 0
Q3_EMOD
Wire Wire Line
	4325 2075 4325 2200
Wire Wire Line
	4425 2075 4425 2200
$Comp
L CONN_01X02 J_Q4MOD1
U 1 1
P 4800 2400
F 0 "J_Q4MOD1" V 4900 2425 50  0000 C CNN
F 1 "CONN_01X02" V 4900 2400 50  0001 C CNN
F 2 "Pin_Headers:Pin_Header_Straight_1x02_Pitch2.54mm" H 4800 2400 50  0001 C CNN
F 3 "" H 4800 2400 50  0001 C CNN
	1    4800 2400
	0    1    1    0   
$EndComp
Wire Wire Line
	8825 2000 9050 2000
Connection ~ 8825 2000
Wire Wire Line
	8825 2500 9100 2500
Connection ~ 8825 2500
Text Label 9100 2500 3    60   ~ 0
Q4_EMOD
Text Label 9050 2000 3    60   ~ 0
Q4_CMOD
Text Label 4750 2075 1    60   ~ 0
Q4_CMOD
Text Label 4850 2075 1    60   ~ 0
Q4_EMOD
Wire Wire Line
	4750 2075 4750 2200
Wire Wire Line
	4850 2075 4850 2200
$EndSCHEMATC
